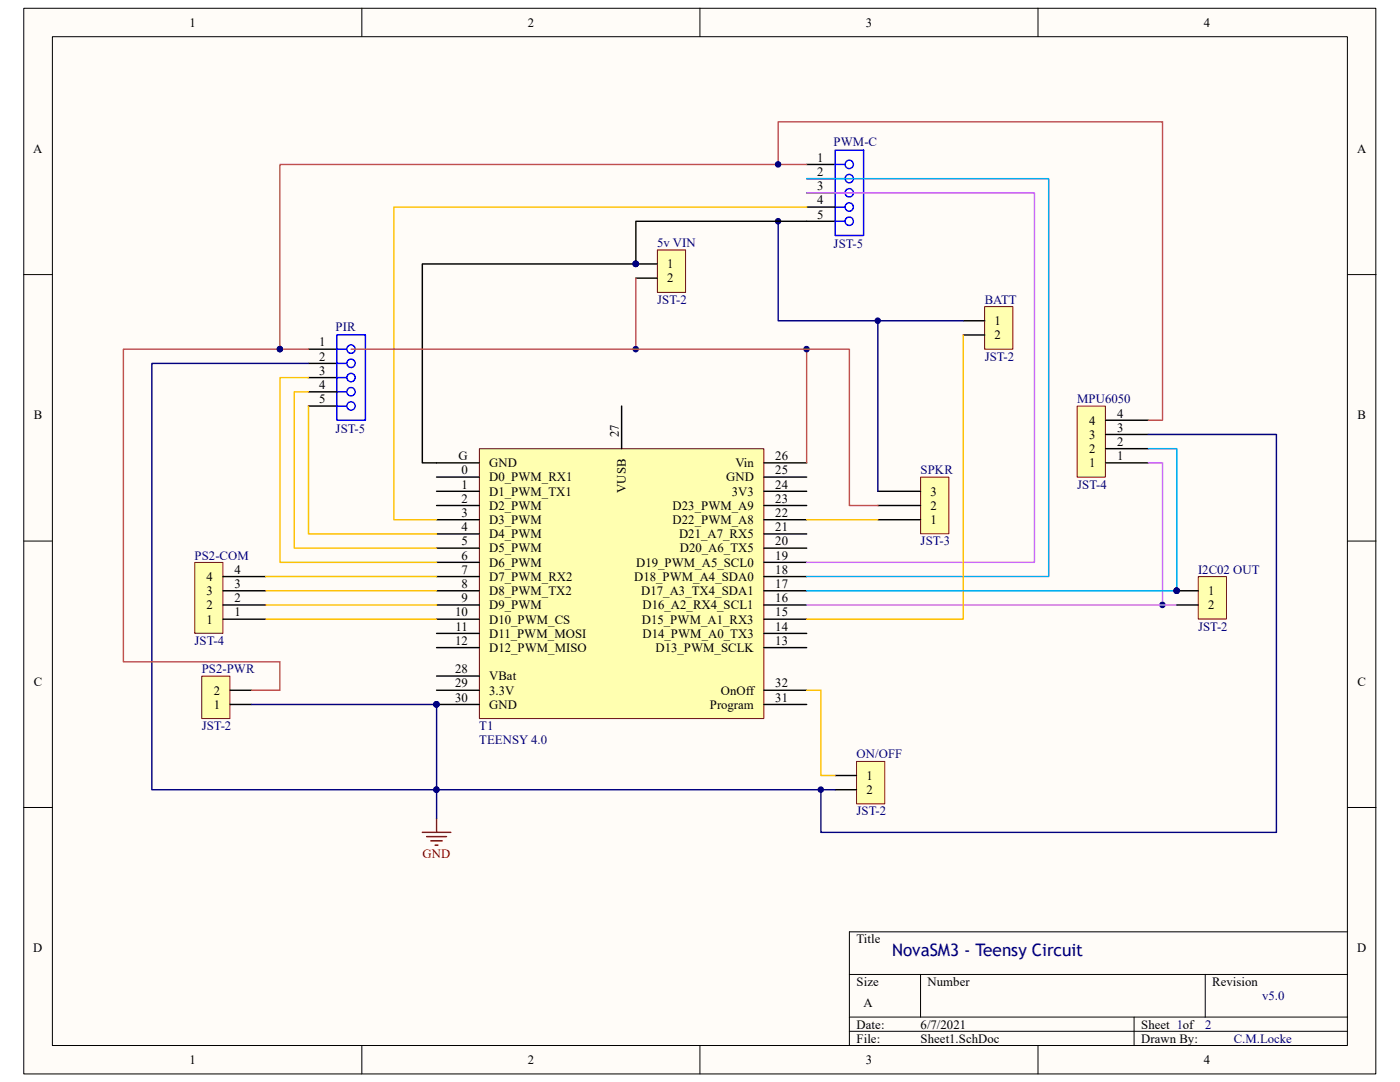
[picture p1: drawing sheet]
<svg xmlns="http://www.w3.org/2000/svg" width="279mm" height="216mm" viewBox="0 0 279 216" stroke-linecap="round" stroke-linejoin="round" font-family="sans-serif">
<path d="M4.8 1.7h269.8v212.6h-269.8z" fill="#fffcf8"/>
<path d="M4.7 1.7h269.9v212.6h-269.9z" fill="none" stroke="#000" stroke-width=".2"/>
<path d="M10.5 7.4h258.4v201.2h-258.4z" fill="#fffcf8"/>
<g fill="none" stroke="#000" stroke-width=".2">
<path d="M10.5 7.3h258.4v201.3h-258.4zM72.2 1.6v5.7M139.7 1.6v5.7M207.2 1.6v5.7M4.7 54.8h5.7M268.9 54.8h5.7M4.7 108h5.7M268.9 108h5.7M4.7 161.1h5.7M268.9 161.1h5.7M169.5 194.4h99.4M183.7 194.4v8.5"/>
<path d="M240.5 194.4v8.5M268.9 185.9h-99.4v22.7M72.2 208.6v5.7M139.7 208.6v5.7M169.5 202.9h99.4M169.5 205.8h99.4M207.2 208.6v5.7M226.3 202.9v5.7"/>
</g>
<path d="M95.7 89.6h56.7v53.8h-56.7z" fill="#ffffb0"/>
<path d="M95.7 89.5h56.7v53.9h-56.7z" fill="none" stroke="#800000" stroke-width=".2"/>
<g fill="none" stroke="#000" stroke-width=".28">
<path d="M87.1 98h8.5M87.1 95.2h8.5M87.1 92.4h8.5M124.1 81v8.5M152.5 98h8.5M152.5 95.2h8.5M152.5 92.4h8.5M87.1 100.9h8.5M87.1 103.7h8.5M87.1 106.5h8.5M87.1 109.4h8.5M87.1 112.2h8.5"/>
<path d="M87.1 115h8.5M87.1 117.9h8.5M152.5 100.9h8.5M152.5 103.7h8.5M152.5 106.5h8.5M152.5 109.4h8.5M152.5 112.2h8.5M152.5 115h8.5M152.5 117.9h8.5M87.1 120.7h8.5M87.1 123.6h8.5M87.1 126.4h8.5"/>
<path d="M87.1 129.2h8.5M87.1 134.9h8.5M87.1 137.7h8.5M152.5 120.7h8.5M152.5 123.6h8.5M152.5 126.4h8.5M152.5 129.2h8.5M152.5 137.7h8.5M87.1 140.6h8.5M152.5 140.6h8.5"/>
</g>
<circle cx="87.1" cy="140.6" r=".55" fill="#000080" stroke="#000080" stroke-width=".2"/>
<path d="M40.3 135h5.6v8.4h-5.6z" fill="#ffffb0"/>
<path d="M40.3 134.9h5.6v8.5h-5.6z" fill="none" stroke="#800000" stroke-width=".2"/>
<path d="M45.9 137.7h4.3M45.9 140.6h4.3" fill="none" stroke="#000" stroke-width=".28"/>
<path d="M215 81.1h5.6v14.1h-5.6z" fill="#ffffb0"/>
<path d="M215 81h5.6v14.2h-5.6z" fill="none" stroke="#800000" stroke-width=".2"/>
<path d="M161 32.8h5.7M161 35.6h5.7M161 38.5h5.7M161 44.2h5.7M220.6 83.9h8.6M220.6 86.7h8.6M220.6 89.5h8.6M220.6 92.4h8.6" fill="none" stroke="#000" stroke-width=".28"/>
<path d="M166.7 30h5.7v17h-5.7zM166.7 38.5h2M166.7 35.6h2M166.7 32.8h2M166.7 41.3h2" fill="none" stroke="#00f" stroke-width=".28"/>
<g fill="#fff" stroke="#00f" stroke-width=".28">
<circle cx="169.5" cy="32.8" r=".83"/>
<circle cx="169.5" cy="35.6" r=".83"/>
<circle cx="169.5" cy="38.5" r=".83"/>
<circle cx="169.5" cy="41.3" r=".83"/>
</g>
<path d="M161 41.3h5.7" fill="none" stroke="#000" stroke-width=".28"/>
<path d="M166.7 44.2h2" fill="none" stroke="#00f" stroke-width=".28"/>
<circle cx="169.5" cy="44.1" r=".83" fill="#fff" stroke="#00f" stroke-width=".28"/>
<path d="M38.9 112.3h5.6v14.1h-5.6z" fill="#ffffb0"/>
<path d="M38.9 112.2h5.6v14.2h-5.6z" fill="none" stroke="#800000" stroke-width=".2"/>
<path d="M44.5 115h8.5M44.5 117.9h8.5M44.5 120.7h8.5M44.5 123.6h8.5" fill="none" stroke="#000" stroke-width=".28"/>
<path d="M183.8 95.2h5.6v11.3h-5.6z" fill="#ffffb0"/>
<path d="M183.7 95.2h5.7v11.3h-5.7z" fill="none" stroke="#800000" stroke-width=".2"/>
<path d="M61.6 69.7h5.6M61.6 72.5h5.6M61.6 75.3h5.6M61.6 81h5.6M175.2 98h8.5M175.2 103.7h8.5M175.2 100.9h8.5" fill="none" stroke="#000" stroke-width=".28"/>
<path d="M67.2 66.8h5.7v17.1h-5.7zM67.2 75.3h2M67.2 72.5h2M67.2 69.7h2M67.2 78.2h2" fill="none" stroke="#00f" stroke-width=".28"/>
<g fill="#fff" stroke="#00f" stroke-width=".28">
<circle cx="70" cy="69.7" r=".83"/>
<circle cx="70" cy="72.5" r=".83"/>
<circle cx="70" cy="75.3" r=".83"/>
<circle cx="70" cy="78.2" r=".83"/>
</g>
<path d="M61.6 78.2h5.6" fill="none" stroke="#000" stroke-width=".28"/>
<path d="M67.2 81h2" fill="none" stroke="#00f" stroke-width=".28"/>
<circle cx="70" cy="81" r=".83" fill="#fff" stroke="#00f" stroke-width=".28"/>
<path d="M131.2 49.9h5.6v8.4h-5.6z" fill="#ffffb0"/>
<path d="M131.2 49.9h5.6v8.4h-5.6z" fill="none" stroke="#800000" stroke-width=".2"/>
<path d="M126.9 52.7h4.3M126.9 55.5h4.3" fill="none" stroke="#000" stroke-width=".28"/>
<circle cx="126.9" cy="52.6" r=".55" fill="#000080" stroke="#000080" stroke-width=".2"/>
<path d="M171 152h5.6v8.4h-5.6z" fill="#ffffb0"/>
<path d="M170.9 151.9h5.7v8.5h-5.7z" fill="none" stroke="#800000" stroke-width=".2"/>
<path d="M166.7 154.7h4.2M166.7 157.6h4.2" fill="none" stroke="#000" stroke-width=".28"/>
<path d="M196.6 61.2h5.5v8.5h-5.5z" fill="#ffffb0"/>
<path d="M196.5 61.2h5.6v8.5h-5.6z" fill="none" stroke="#800000" stroke-width=".2"/>
<path d="M161 44.2h-34.1v8.5h-42.6v39.7h2.8M192.2 64h4.3M192.2 66.8h4.3" fill="none" stroke="#000" stroke-width=".28"/>
<g fill="#000080" stroke="#000080" stroke-width=".2">
<circle cx="126.9" cy="52.6" r=".55"/>
<circle cx="232" cy="120.7" r=".55"/>
<circle cx="55.8" cy="69.7" r=".55"/>
<circle cx="155.3" cy="44.1" r=".55"/>
<circle cx="155.3" cy="32.8" r=".55"/>
<circle cx="163.8" cy="157.6" r=".55"/>
<circle cx="87.1" cy="157.6" r=".55"/>
<circle cx="175.2" cy="64" r=".55"/>
<circle cx="234.8" cy="117.9" r=".55"/>
</g>
<path d="M161 41.3h-82.4v62.4h8.5M61.6 78.2h-2.9v31.2h28.4M61.6 75.3h-5.7v36.9h31.2M192.2 66.8v56.8h-31.2M61.6 81v25.5h25.5M53 115h34.1M53 117.9h34.1M161 103.7h14.2M53 120.7h34.1M53 123.6h34.1M161 137.7h2.8v17h2.9" fill="none" stroke="#ffc000" stroke-width=".28"/>
<path d="M161 38.5h45.4v73.7h-45.4M229.2 92.4h2.8v28.3M161 120.7h73.9" fill="none" stroke="#c6f" stroke-width=".28"/>
<path d="M161 35.6h48.3v79.4h-48.3M229.2 89.5h5.7v28.4h-73.9" fill="none" stroke="#00b0f0" stroke-width=".28"/>
<path d="M155.3 32.8v-8.5h76.7v59.6h-2.8M161 32.8h-105.1v36.9h5.7" fill="none" stroke="#c0504d" stroke-width=".28"/>
<path d="M155.3 44.2v19.8h36.9M175.2 64v34M229.2 86.7h25.5v79.4h-90.9v-8.5M87.1 157.6h79.6" fill="none" stroke="#000080" stroke-width=".28"/>
<path d="M84.3 166.1h5.7M85.1 166.9h4M86 167.8h2.3M86.8 168.6h.6M87.1 163.3v2.8" fill="none" stroke="#800000" stroke-width=".28"/>
<path d="M239.2 115.1h5.6v8.4h-5.6z" fill="#ffffb0"/>
<path d="M239.1 115.1h5.7v8.4h-5.7z" fill="none" stroke="#800000" stroke-width=".2"/>
<path d="M234.9 117.9h4.2M234.9 120.7h4.2" fill="none" stroke="#000" stroke-width=".28"/>
<g fill="#000080" stroke="#000080" stroke-width=".2">
<circle cx="234.8" cy="117.9" r=".55"/>
<circle cx="87.1" cy="140.6" r=".55"/>
<circle cx="87.1" cy="157.6" r=".55"/>
<circle cx="126.9" cy="69.7" r=".55"/>
<circle cx="161" cy="69.7" r=".55"/>
<circle cx="55.8" cy="69.7" r=".55"/>
</g>
<path d="M61.6 72.5h-31.3v85.1h56.8M50.2 140.6h36.9v22.7" fill="none" stroke="#000080" stroke-width=".28"/>
<path d="M126.9 55.5v14.2M55.9 69.7h-31.3v62.4h31.3v5.6h-5.7M70.1 69.7h99.4v31.2h5.7M161 69.7v22.7" fill="none" stroke="#c0504d" stroke-width=".28"/>
<text font-size="3.4" fill="#000080" x="178.1" y="190.8">NovaSM3 - Teensy Circuit</text>
<g font-size="2.5">
<text x="37.8" y="5.3">1</text>
<text x="105.3" y="5.3">2</text>
<text x="172.8" y="5.3">3</text>
<text x="240.2" y="5.3">4</text>
<text x="6.6" y="30.5">A</text>
<text x="163.1" y="32.3">1</text>
<text x="163.1" y="35.1">2</text>
<text x="270.8" y="30.5">A</text>
<text x="163.1" y="37.9">3</text>
<text x="163.1" y="40.8">4</text>
<text x="163.1" y="43.6">5</text>
<text x="133.1" y="53.5">1</text>
<text x="133.1" y="56.3">2</text>
<text x="198.5" y="64.9">1</text>
<text x="63.7" y="69.1">1</text>
<text x="63.7" y="72">2</text>
<text x="198.5" y="67.7">2</text>
<text x="63.7" y="74.8">3</text>
<text x="63.7" y="77.6">4</text>
<text x="6.7" y="83.7">B</text>
<text x="63.7" y="80.5">5</text>
<text x="222.9" y="83.3">4</text>
<text x="270.9" y="83.7">B</text>
<text x="123.5" y="87.2" transform="rotate(-90 123.5 87.2)">27</text>
<text x="217.4" y="84.7">4</text>
<text x="217.4" y="87.5">3</text>
<text x="222.9" y="86.1">3</text>
<text x="222.9" y="89">2</text>
<text x="91.5" y="91.8">G</text>
<text x="92.1" y="94.7">0</text>
<text x="97.6" y="93.2">GND</text>
<text x="146.8" y="93.2">Vin</text>
<text x="154.7" y="94.7">25</text>
<text x="154.7" y="91.8">26</text>
<text x="217.4" y="90.4">2</text>
<text x="217.4" y="93.2">1</text>
<text x="222.9" y="91.8">1</text>
<text x="92.1" y="97.5">1</text>
<text x="92.1" y="100.3">2</text>
<text x="97.6" y="98.9">D1_PWM_TX1</text>
<text x="97.6" y="101.7">D2_PWM</text>
<text x="97.6" y="96.1">D0_PWM_RX1</text>
<text x="124.9" y="98.3" transform="rotate(-90 124.9 98.3)">VUSB</text>
<text x="134.2" y="101.7">D23_PWM_A9</text>
<text x="144.9" y="96.1">GND</text>
<text x="146" y="98.9">3V3</text>
<text x="154.7" y="100.3">23</text>
<text x="154.7" y="97.5">24</text>
<text x="185.7" y="101.7">2</text>
<text x="185.7" y="98.9">3</text>
<text x="92.1" y="103.2">3</text>
<text x="92.1" y="106">4</text>
<text x="97.6" y="104.6">D3_PWM</text>
<text x="97.6" y="107.4">D4_PWM</text>
<text x="134.2" y="104.6">D22_PWM_A8</text>
<text x="135.5" y="107.4">D21_A7_RX5</text>
<text x="154.7" y="106">21</text>
<text x="154.7" y="103.2">22</text>
<text x="185.7" y="104.6">1</text>
<text x="92.1" y="108.8">5</text>
<text x="92.1" y="111.7">6</text>
<text x="97.6" y="110.2">D5_PWM</text>
<text x="97.6" y="113.1">D6_PWM</text>
<text x="127" y="113.1">D19_PWM_A5_SCL0</text>
<text x="135.7" y="110.2">D20_A6_TX5</text>
<text x="154.7" y="111.7">19</text>
<text x="154.7" y="108.8">20</text>
<text x="41.2" y="115.9">4</text>
<text x="41.2" y="118.7">3</text>
<text x="46.8" y="114.5">4</text>
<text x="46.8" y="117.3">3</text>
<text x="92.1" y="114.5">7</text>
<text x="92.1" y="117.3">8</text>
<text x="97.6" y="115.9">D7_PWM_RX2</text>
<text x="97.6" y="118.7">D8_PWM_TX2</text>
<text x="126.5" y="115.9">D18_PWM_A4_SDA0</text>
<text x="128" y="118.7">D17_A3_TX4_SDA1</text>
<text x="154.7" y="117.3">17</text>
<text x="154.7" y="114.5">18</text>
<text x="241.1" y="118.7">1</text>
<text x="41.2" y="121.6">2</text>
<text x="41.2" y="124.4">1</text>
<text x="46.8" y="120.2">2</text>
<text x="46.8" y="123">1</text>
<text x="90.8" y="123">10</text>
<text x="90.9" y="125.8">11</text>
<text x="92.1" y="120.2">9</text>
<text x="97.6" y="121.6">D9_PWM</text>
<text x="97.6" y="124.4">D10_PWM_CS</text>
<text x="128.1" y="124.4">D15_PWM_A1_RX3</text>
<text x="128.2" y="121.6">D16_A2_RX4_SCL1</text>
<text x="154.7" y="125.8">14</text>
<text x="154.7" y="123">15</text>
<text x="154.7" y="120.2">16</text>
<text x="241.1" y="121.6">2</text>
<text x="90.8" y="128.7">12</text>
<text x="97.6" y="127.3">D11_PWM_MOSI</text>
<text x="97.6" y="130.1">D12_PWM_MISO</text>
<text x="128.2" y="127.3">D14_PWM_A0_TX3</text>
<text x="130.8" y="130.1">D13_PWM_SCLK</text>
<text x="154.7" y="128.7">13</text>
<text x="6.7" y="136.8">C</text>
<text x="90.8" y="134.3">28</text>
<text x="90.8" y="137.2">29</text>
<text x="97.6" y="135.8">VBat</text>
<text x="154.7" y="137.2">32</text>
<text x="270.9" y="136.8">C</text>
<text x="42.7" y="141.4">1</text>
<text x="42.7" y="138.6">2</text>
<text x="90.8" y="140">30</text>
<text x="97.6" y="138.6">3.3V</text>
<text x="97.6" y="141.4">GND</text>
<text x="141.6" y="141.4">Program</text>
<text x="143.8" y="138.6">OnOff</text>
<text x="154.7" y="140">31</text>
<text x="172.9" y="155.6">1</text>
<text x="172.9" y="158.5">2</text>
<text x="6.6" y="190">D</text>
<text x="170.9" y="188.2">Title</text>
<text x="270.8" y="190">D</text>
<text x="170.9" y="196.7">Size</text>
<text x="185.1" y="196.7">Number</text>
<text x="241.9" y="196.7">Revision</text>
<text x="172.3" y="201">A</text>
<text x="170.9" y="205.2">Date:</text>
<text x="170.9" y="208.1">File:</text>
<text x="183.7" y="208.1">Sheet1.SchDoc</text>
<text x="183.7" y="205.2">6/7/2021</text>
<text x="227.8" y="208.1">Drawn By:</text>
<text x="227.8" y="205.2">Sheet 1of</text>
<text x="37.8" y="212.3">1</text>
<text x="105.3" y="212.3">2</text>
<text x="172.8" y="212.3">3</text>
<text x="240.2" y="212.3">4</text>
</g>
<g font-size="2.5" fill="#000080">
<text x="166.4" y="29.1">PWM-C</text>
<text x="131.1" y="49.3">5v VIN</text>
<text x="166.4" y="49.6">JST-5</text>
<text x="67" y="66">PIR</text>
<text x="131.1" y="60.6">JST-2</text>
<text x="196.5" y="60.6">BATT</text>
<text x="196.5" y="72">JST-2</text>
<text x="215" y="80.5">MPU6050</text>
<text x="67" y="86.4">JST-5</text>
<text x="183.7" y="94.7">SPKR</text>
<text x="215" y="97.5">JST-4</text>
<text x="38.8" y="111.7">PS2-COM</text>
<text x="183.7" y="108.8">JST-3</text>
<text x="239.1" y="114.5">I2C02 OUT</text>
<text x="239.1" y="125.8">JST-2</text>
<text x="38.8" y="128.7">JST-4</text>
<text x="40.3" y="134.3">PS2-PWR</text>
<text x="40.3" y="145.7">JST-2</text>
<text x="95.6" y="145.7">T1</text>
<text x="95.6" y="148.5">TEENSY 4.0</text>
<text x="170.9" y="151.3">ON/OFF</text>
<text x="170.9" y="162.7">JST-2</text>
<text x="251.9" y="199.6">v5.0</text>
<text x="240.5" y="205.2">2</text>
<text x="246.2" y="208.1">C.M.Locke</text>
</g>
<text font-size="2.5" fill="#800000" x="84.3" y="171.2">GND</text>
</svg>
